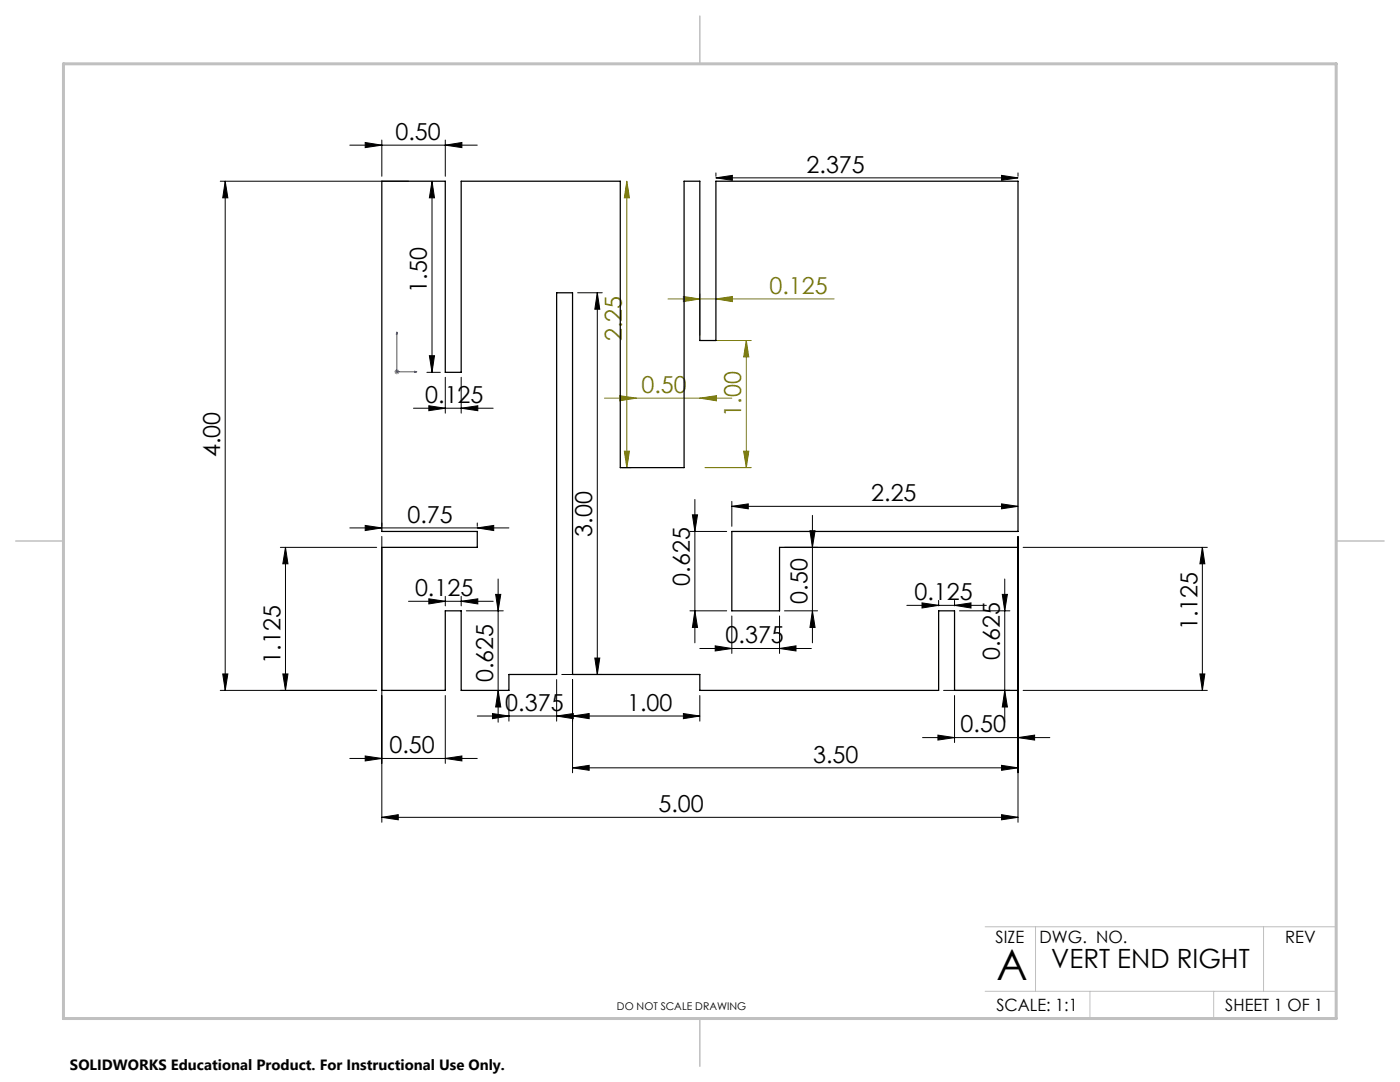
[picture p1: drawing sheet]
<svg xmlns="http://www.w3.org/2000/svg" width="279mm" height="216mm" viewBox="0 0 279 216" stroke-linecap="round" stroke-linejoin="round" font-family="sans-serif">
<path d="M79.2 66.3v7.9h4M79.2 66.3l.1 .3h-.2zM82.8 74.1l.4 .1-.4 .1z" fill="none" stroke="#00f" stroke-width=".2"/>
<g fill="none" stroke="#000" stroke-width=".2">
<path d="M44 36.2h37.5M44.9 36.2l.6 3.3h-1zM44.9 36.2v101.6M69.8 29h25.4M72.9 28.4l3.3 .6-3.3 .5zM76.2 27.9v7.3M86.2 36.2l.5 3.3h-1zM86.2 36.2v38.1M88.9 29l3.3-.6v1.1zM88.9 27.9v7.3M142.9 35.5l3.3-.5v1zM142.9 34.5v.7"/>
<path d="M142.9 35.5h60.3M199.9 35l3.3 .5-3.3 .5zM203.2 34.5v.7M115.3 58.4h4.9M119.2 58.4l.5 3.3h-1zM119.2 58.4v76.2M85.2 74.3h2.7M85.7 71h1l-.5 3.3zM88.9 75.3v7.1M92 75.3v7.1M82.5 81.5h15.9M85.6 81l3.3 .5-3.3 .5z"/>
<path d="M92 81.5l3.4-.5v1zM138.7 99.7v28.6M56 109.2h19.2M57 109.2l.5 3.3h-1.1zM57 109.2v28.6M69.8 105.3h31.8M72.9 104.8l3.3 .5-3.3 .6zM76.2 107v57.1M76.2 104.4v.6M81.5 120h16.9M85.6 119.5l3.3 .5-3.3 .5zM88.9 119v1.9"/>
<path d="M92 120l3.4-.5v1zM92 119v1.9M95.3 105.3l3.2-.5v1.1zM95.3 104.4v.6M98.9 118.6h1l-.5 3.3zM99.4 115.5v28.6M137.7 106h7.3M138.2 102.7h1l-.5 3.3zM146 101l3.3-.5v1zM146 100v5M146 101h57.2M156.6 109.2h6.6"/>
<path d="M161.6 105.9h1.1l-.6 3.3zM162.1 102.8v25.5M187.3 119.8v1.1M190.5 119.8v1.1M199.9 100.5l3.3 .5-3.3 .5zM200 118.6h1l-.5 3.3zM200.5 115.5v28.6M203.2 107v57.1M204.2 109.2h36.7M240 109.2l.5 3.3h-1zM240 109.2v28.6M44 137.8h31.2"/>
<path d="M44.5 134.5h1l-.6 3.3zM56.4 134.5h1.1l-.5 3.3zM88.9 138.8v13.5M93.1 121.9h7.3M99.4 137.8l.5 3.3h-1zM101.6 138.8v5.1M111.1 135.6v8.3M112.1 134.6h8.1M114.3 135.6v18.6M118.7 131.3h1l-.5 3.3zM137.7 121.9h7.3M138.7 121.9l.5 3.3h-1z"/>
<path d="M139.7 129.4h22.2M139.7 138.8v5.1M142.7 128.9l3.3 .5-3.3 .5zM146 122.9v7.5M155.6 129.4l3.3-.5v1zM155.6 122.9v7.5M156.6 121.9h6.6M162.1 121.9l.6 3.3h-1.1zM181 120.8h15.8M184 120.3l3.3 .5-3.3 .5zM188.3 137.8h13.2M190.5 120.8l3.3-.5v1z"/>
<path d="M190.5 138.8v9.4M191.5 121.9h10M200.5 137.8l.5 3.3h-1zM204.2 137.8h36.7M239.5 134.5h1l-.5 3.3zM69.8 151.3h25.4M72.9 150.8l3.3 .5-3.3 .5zM88.9 151.3l3.3-.5v1zM95.2 142.9h44.5M98.3 142.4l3.3 .5-3.3 .5zM111.1 142.9l3.3-.5v1zM114.3 153.2l3.3-.5v1z"/>
<path d="M114.3 142.9l3.3-.5v1zM114.3 153.2h88.9M136.4 142.4l3.3 .5-3.3 .5zM184.1 147.2h25.4M187.2 146.7l3.3 .5-3.3 .5zM199.9 152.7l3.3 .5-3.3 .5zM203.2 147.2l3.3-.5v1zM76.2 163.1l3.3-.5v1zM76.2 163.1h127M199.9 162.6l3.3 .5-3.3 .5z"/>
</g>
<g fill="none" stroke="#808000" stroke-width=".2">
<path d="M125.1 36.2l.5 3.3h-1zM125.1 36.2v57.1M133.3 59.7h33.2M136.4 59.2l3.3 .5-3.3 .5zM139.7 58.7v8.2M142.9 59.7l3.3-.5v1zM120.6 79.4h25.4M123.7 79l3.3 .4-3.3 .6zM139.7 79.4l3.3-.4v1zM142.3 67.9h7.6M148.9 67.9l.5 3.3h-1zM148.9 67.9v25.4"/>
<path d="M124.1 93.3h1.9M124.6 90h1l-.5 3.3zM140.7 93.3h9.2M148.4 90h1l-.5 3.3z"/>
</g>
<path d="M78.7 74.2h1M78.8 73.8l.8 .7M79.2 73.7v1M79.6 73.8l-.8 .7" fill="none" stroke="#808080" stroke-width=".2"/>
<path d="M266.7 153.3v49.9h-240M196.6 184.9h70.1M196.6 197.8h70.1M206.7 184.9v12.9M217.5 197.8v5.4M242.2 197.8v5.4M252.2 184.9v12.9" fill="none" stroke="#c0c0c0" stroke-width=".2"/>
<path d="M139.7 3.2v9.5M3.1 107.9h9.6M266.7 107.9h9.5M139.7 203.2v9.6" fill="none" stroke="#c0c0c0" stroke-width=".3"/>
<path d="M12.7 12.7h254v190.5h-254z" fill="none" stroke="#c0c0c0" stroke-width=".6"/>
<path d="M82.8 74.1l.4 .1-.4 .1zM79.2 66.3l.1 .3h-.2z" fill="#00f"/>
<g fill="#000">
<path d="M44.9 36.2l.6 3.3h-1zM44.5 134.5h1l-.6 3.3z"/>
<path d="M199.9 35l3.3 .5-3.3 .5zM142.9 35.5l3.3-.5v1zM95.3 105.3l3.2-.5v1.1zM72.9 104.8l3.3 .5-3.3 .6z"/>
<path d="M85.7 71h1l-.5 3.3zM86.2 36.2l.5 3.3h-1zM118.7 131.3h1l-.5 3.3zM119.2 58.4l.5 3.3h-1zM200.5 137.8l.5 3.3h-1zM200 118.6h1l-.5 3.3zM99.4 137.8l.5 3.3h-1zM98.9 118.6h1l-.5 3.3zM56.4 134.5h1.1l-.5 3.3zM57 109.2l.5 3.3h-1.1zM138.7 121.9l.5 3.3h-1zM138.2 102.7h1l-.5 3.3zM239.5 134.5h1l-.5 3.3zM240 109.2l.5 3.3h-1z"/>
<path d="M85.6 81l3.3 .5-3.3 .5zM92 81.5l3.4-.5v1zM142.7 128.9l3.3 .5-3.3 .5zM155.6 129.4l3.3-.5v1zM72.9 150.8l3.3 .5-3.3 .5zM88.9 151.3l3.3-.5v1zM187.2 146.7l3.3 .5-3.3 .5zM203.2 147.2l3.3-.5v1zM184 120.3l3.3 .5-3.3 .5zM190.5 120.8l3.3-.5v1zM76.2 163.1l3.3-.5v1zM199.9 162.6l3.3 .5-3.3 .5zM72.9 28.4l3.3 .6-3.3 .5zM88.9 29l3.3-.6v1.1zM114.3 153.2l3.3-.5v1zM199.9 152.7l3.3 .5-3.3 .5zM146 101l3.3-.5v1zM199.9 100.5l3.3 .5-3.3 .5zM98.3 142.4l3.3 .5-3.3 .5zM111.1 142.9l3.3-.5v1zM114.3 142.9l3.3-.5v1zM136.4 142.4l3.3 .5-3.3 .5z"/>
<path d="M85.6 119.5l3.3 .5-3.3 .5zM92 120l3.4-.5v1z"/>
<path d="M162.1 121.9l.6 3.3h-1.1zM161.6 105.9h1.1l-.6 3.3z"/>
</g>
<g fill="#808000">
<path d="M139.7 79.4l3.3-.4v1zM123.7 79l3.3 .4-3.3 .6z"/>
<path d="M136.4 59.2l3.3 .5-3.3 .5zM142.9 59.7l3.3-.5v1z"/>
<path d="M125.1 36.2l.5 3.3h-1zM124.6 90h1l-.5 3.3zM148.9 67.9l.5 3.3h-1zM148.4 90h1l-.5 3.3z"/>
</g>
<path d="M76.2 36.2h12.7v38.1h3.1v-38.1h31.8v57.1h12.7v-57.1h3.2v31.7h3.2v-31.7h60.3v69.8h-57.2v15.9h9.6v-12.7h47.6v28.6h-12.7v-15.9h-3.2v15.9h-47.6v-3.2h-25.4v-76.2h-3.2v76.2h-9.5v3.2h-9.6v-15.9h-3.1v15.9h-12.7v-28.6h19v-3.2h-19z" fill="none" stroke="#000" stroke-width=".25"/>
<text font-size="8.5" x="198.9" y="195.5">A</text>
<text font-size="5.3" x="209.8" y="193.2">VERT END RIGHT</text>
<g font-size="4.7">
<text x="78.9" y="27.9">0.50</text>
<text x="161" y="34.5">2.375</text>
<text x="85.2" y="58.4" transform="rotate(-90 85.2 58.4)">1.50</text>
<text x="84.9" y="80.4">0.125</text>
<text x="44" y="91.2" transform="rotate(-90 44 91.2)">4.00</text>
<text x="173.9" y="100">2.25</text>
<text x="81.3" y="104.3">0.75</text>
<text x="118.2" y="107.1" transform="rotate(-90 118.2 107.1)">3.00</text>
<text x="82.8" y="119">0.125</text>
<text x="137.7" y="116.8" transform="rotate(-90 137.7 116.8)">0.625</text>
<text x="182.5" y="119.8">0.125</text>
<text x="161.2" y="120.5" transform="rotate(-90 161.2 120.5)">0.50</text>
<text x="239" y="125.7" transform="rotate(-90 239 125.7)">1.125</text>
<text x="144.8" y="128.4">0.375</text>
<text x="199.5" y="131.7" transform="rotate(-90 199.5 131.7)">0.625</text>
<text x="56" y="132.4" transform="rotate(-90 56 132.4)">1.125</text>
<text x="98.4" y="136.1" transform="rotate(-90 98.4 136.1)">0.625</text>
<text x="100.8" y="141.9">0.375</text>
<text x="125.2" y="141.9">1.00</text>
<text x="191.7" y="146.1">0.50</text>
<text x="77.7" y="150.3">0.50</text>
<text x="162.3" y="152.2">3.50</text>
<text x="131.4" y="162">5.00</text>
</g>
<g font-size="4.7" fill="#808000">
<text x="153.6" y="58.6">0.125</text>
<text x="124.1" y="68.1" transform="rotate(-90 124.1 68.1)">2.25</text>
<text x="128" y="78.4">0.50</text>
<text x="147.9" y="83.2" transform="rotate(-90 147.9 83.2)">1.00</text>
</g>
<g font-size="3.4">
<text x="198.7" y="188.1">SIZE</text>
<text x="207.5" y="188.1">DWG. NO.</text>
<text x="256.5" y="188.2">REV</text>
<text x="198.8" y="201.7">SCALE: 1:1</text>
<text x="244.5" y="201.7">SHEET 1 OF 1</text>
</g>
<text font-size="3" x="14" y="213.5">SOLIDWORKS Educational Product. For Instructional Use Only.</text>
<text font-size="2.1" x="123.1" y="201.6">DO NOT SCALE DRAWING</text>
</svg>
